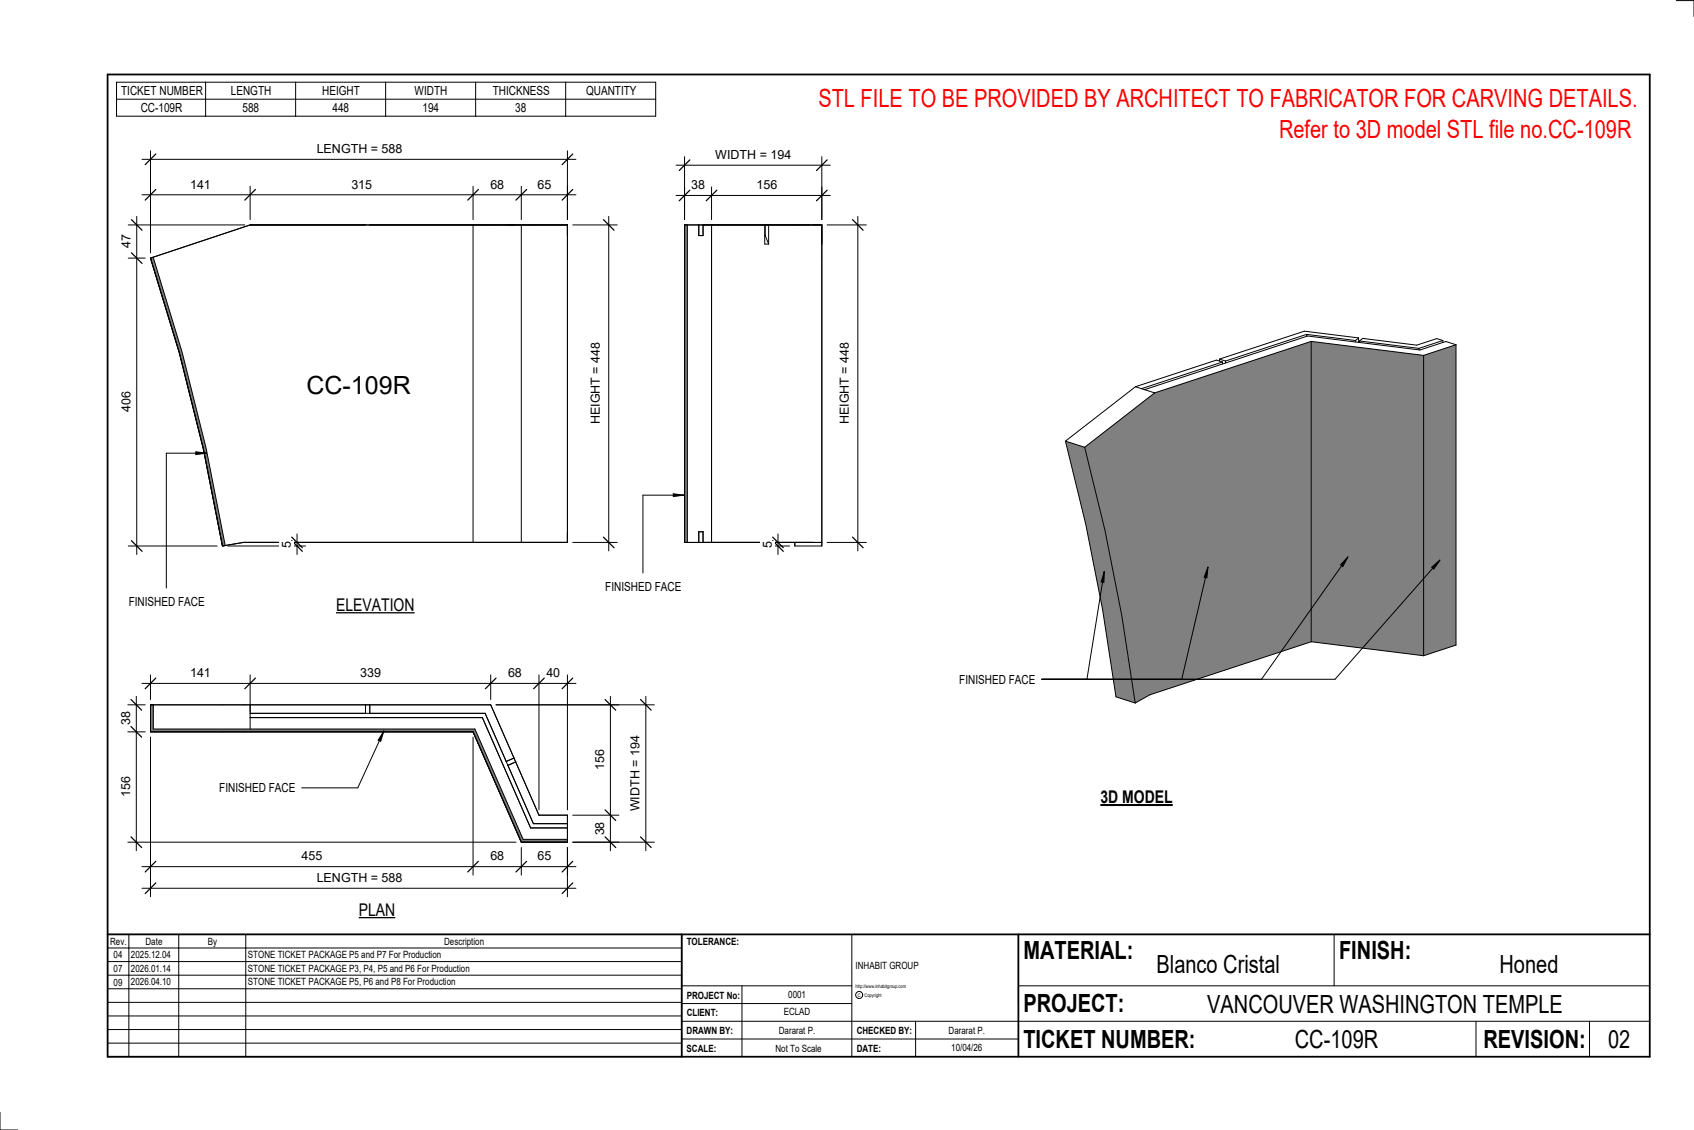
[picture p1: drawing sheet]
<svg xmlns="http://www.w3.org/2000/svg" width="914mm" height="610mm" viewBox="0 0 914 610" stroke-linecap="round" stroke-linejoin="round" font-family="sans-serif">
<path d="M370 121h1v172h-1z" fill="#7c7c7c"/>
<path d="M371 121v172M377 121v6h2v-6M384 121v172M413 127h.1M413 121v11h2M413 121v6M413 127l2 5M415 121v11M444 139v156M377 293v-6h2v6M429 293v2h15M444 293h-74v-172h74v174" fill="none" stroke="#000" stroke-width=".54"/>
<path d="M81 139h2l15 51 13 52 11 52-2 1-10-53-13-52z" fill="#7c7c7c"/>
<path d="M81 139l54-18h171v172h-175l-11 2-10-53-13-52zM83 139l15 51 13 52 11 52M255 121v172M281 121v172" fill="none" stroke="#000" stroke-width=".54"/>
<path d="M81 380h2v13h173l26 60h24v1h-25l-26-59h-174z" fill="#7c7c7c"/>
<path d="M81 380h39M81 395h39M81 380h184l26 60h15v14h-25l-26-59h-174M81 380v15M83 380v13h173l26 60h24M135 385h127l26 59h18M135 387h125l26 60h20M135 380v13M197 380v5M200 380v5M277 409l-4 2M278 411l-4 2" fill="none" stroke="#000" stroke-width=".54"/>
<g fill="#808080">
<path d="M708 184l60 8v162l-60-8z"/>
<path d="M768 192l18-6v162l-18 6z"/>
<path d="M585 241l38-29 85-28v162l-87 29-8 4-7-47-10-46z"/>
<path d="M575 238l10 3 11 45 10 46 7 47-11-3-7-47-9-46z"/>
</g>
<g fill="none" stroke="#000" stroke-width=".54">
<path d="M365 105h83M370 101v17M384 101v17M444 101v17M658 194l4 1M658 194v1M660 195l-44 15M660 195l-3-1-44 15M660 195v1M662 195v1M705 180l27 4M705 180l-43 15"/>
<path d="M705 180v1M708 184l60 8M708 184l-85 28M708 184v162M732 184h.1M733 182l-29-3-46 15M733 182l-1 2M733 182v3M734 184l32 4M734 184v1M766 188v1M768 192v162"/>
<path d="M779 184l-3-1-11 3-29-3-2 1M779 184l-13 4M779 184v1M786 186l-6-2-13 5-61-8-88 29M786 186l-18 6M786 186v162l-18 6M613 209l10 3M613 209l-38 29M623 212l-38 29M575 238l11 45 9 46 7 47 11 3M575 238l10 3M585 241l11 45 10 46 7 47"/>
<path d="M708 346l60 8M708 346l-87 29-8 4"/>
</g>
<path d="M372 103l-5 5M387 103l-6 5M446 103l-5 5" fill="none" stroke="#000" stroke-width=".67"/>
<g fill="#fff">
<path d="M408 96h11v8h-11z"/>
<path d="M373 96h7v8h-7z"/>
</g>
<path d="M365 89h83M370 85v33M444 85v33" fill="none" stroke="#000" stroke-width=".54"/>
<path d="M372 86l-5 6M446 86l-5 6" fill="none" stroke="#000" stroke-width=".67"/>
<path d="M386 80h41v7h-41z" fill="#fff"/>
<path d="M463 117v180M446 121h22M446 293h22" fill="none" stroke="#000" stroke-width=".54"/>
<path d="M460 118l6 6M460 290l6 5" fill="none" stroke="#000" stroke-width=".67"/>
<path d="M452 185h8v44h-8z" fill="#fff"/>
<path d="M415 295h11M415 293h6M420 288v11" fill="none" stroke="#000" stroke-width=".54"/>
<path d="M417 292l6 5M417 290l6 5" fill="none" stroke="#000" stroke-width=".67"/>
<g fill="#fff">
<path d="M411 292h7v3h-7z"/>
<path d="M165 200h57v16h-57z"/>
</g>
<path d="M77 105h234M81 100v36M135 100v18M255 100v18M281 100v18M306 100v18" fill="none" stroke="#000" stroke-width=".54"/>
<path d="M84 102l-6 6M138 102l-6 6M258 102l-6 6M284 102l-5 6M309 102l-6 6" fill="none" stroke="#000" stroke-width=".67"/>
<g fill="#fff">
<path d="M103 96h11v7h-11z"/>
<path d="M190 96h11v7h-11z"/>
<path d="M265 96h7v7h-7z"/>
<path d="M290 96h8v7h-8z"/>
</g>
<path d="M77 86h234M81 81v55M306 81v37" fill="none" stroke="#000" stroke-width=".54"/>
<path d="M84 83l-6 6M309 83l-6 6" fill="none" stroke="#000" stroke-width=".67"/>
<path d="M171 77h46v7h-46z" fill="#fff"/>
<path d="M74 117v182M69 139h9M69 121h63M69 295h48" fill="none" stroke="#000" stroke-width=".54"/>
<path d="M71 118l6 6M71 136l6 6M71 292l6 5" fill="none" stroke="#000" stroke-width=".67"/>
<g fill="#fff">
<path d="M64 127h8v7h-8z"/>
<path d="M64 211h8v11h-8z"/>
</g>
<path d="M123 295h42M156 293h6M160 288v11" fill="none" stroke="#000" stroke-width=".54"/>
<path d="M157 292l6 5M157 290l6 5" fill="none" stroke="#000" stroke-width=".67"/>
<path d="M151 292h8v3h-8z" fill="#fff"/>
<path d="M329 117v180M309 121h24M309 293h24" fill="none" stroke="#000" stroke-width=".54"/>
<path d="M326 118l5 6M326 290l5 5" fill="none" stroke="#000" stroke-width=".67"/>
<path d="M318 185h7v44h-7z" fill="#fff"/>
<path d="M74 376v83M69 380h9M69 395h9M69 454h210" fill="none" stroke="#000" stroke-width=".54"/>
<path d="M71 377l5 6M71 392l5 6M71 451l5 6" fill="none" stroke="#000" stroke-width=".67"/>
<g fill="#fff">
<path d="M64 419h8v11h-8z"/>
<path d="M64 384h8v7h-8z"/>
</g>
<path d="M77 369h234M81 364v13M135 364v20M265 364v13M291 364v73M306 364v73" fill="none" stroke="#000" stroke-width=".54"/>
<path d="M84 366l-6 6M138 366l-6 6M268 366l-6 6M294 366l-6 6M309 366l-6 6" fill="none" stroke="#000" stroke-width=".67"/>
<g fill="#fff">
<path d="M103 359h11v8h-11z"/>
<path d="M194 359h11v8h-11z"/>
<path d="M274 359h8v8h-8z"/>
<path d="M295 359h7v8h-7z"/>
</g>
<path d="M329 376v83M268 380h66M309 440h25M309 454h25" fill="none" stroke="#000" stroke-width=".54"/>
<path d="M327 377l5 6M327 437l5 6M327 451l5 6" fill="none" stroke="#000" stroke-width=".67"/>
<g fill="#fff">
<path d="M320 443h8v8h-8z"/>
<path d="M320 405h8v11h-8z"/>
</g>
<path d="M81 398v74M255 398v74M281 457v15M306 457v15M77 468h234" fill="none" stroke="#000" stroke-width=".54"/>
<path d="M84 465l-6 5M258 465l-6 5M284 465l-5 5M309 465l-6 5" fill="none" stroke="#000" stroke-width=".67"/>
<g fill="#fff">
<path d="M163 458h11v8h-11z"/>
<path d="M265 458h7v8h-7z"/>
<path d="M290 458h8v8h-8z"/>
</g>
<path d="M81 398v86M306 457v27M77 479h234" fill="none" stroke="#000" stroke-width=".54"/>
<path d="M84 476l-6 6M309 476l-6 6" fill="none" stroke="#000" stroke-width=".67"/>
<path d="M171 470h46v7h-46z" fill="#fff"/>
<path d="M349 376v83M268 380h85M309 454h44" fill="none" stroke="#000" stroke-width=".54"/>
<path d="M346 377l5 6M346 451l5 6" fill="none" stroke="#000" stroke-width=".67"/>
<path d="M339 397h8v41h-8z" fill="#fff"/>
<g fill="none" stroke="#000" stroke-width=".54">
<path d="M905 0h9v9M460 504v66M720 504v28M891 504h-341v37M368 532h92M401 532v38M550 532h341M368 551h523M368 541h92M494 551v19M797 551v19M858 551v19"/>
<path d="M368 561h182M0 600v10h10"/>
<circle cx="464" cy="537" r="1.9"/>
</g>
<path d="M58 40h833v530h-833zM58 504h833M368 504v66M550 504v66" fill="none" stroke="#000" stroke-width=".96"/>
<g fill="#fff">
<path d="M652 534h192v15h-192z"/>
<path d="M513 562h17v6h-17z"/>
<path d="M425 533h10v6h-10z"/>
<path d="M423 543h15v6h-15z"/>
<path d="M420 553h20v6h-20z"/>
<path d="M624 513h68v15h-68z"/>
<path d="M809 513h33v15h-33z"/>
<path d="M512 553h20v6h-20z"/>
<path d="M699 553h45v15h-45z"/>
<path d="M442 45h443v16h-443z"/>
<path d="M868 553h12v15h-12z"/>
<path d="M61 512h5v6h-5z"/>
<path d="M61 520h5v6h-5z"/>
<path d="M61 527h5v6h-5z"/>
<path d="M181 321h43v11h-43z"/>
</g>
<path d="M181 331h43" fill="none" stroke="#000" stroke-width=".69" stroke-linecap="butt"/>
<path d="M194 486h19v10h-19z" fill="#fff"/>
<path d="M194 495h19" fill="none" stroke="#000" stroke-width=".69" stroke-linecap="butt"/>
<path d="M594 424h39v12h-39z" fill="#fff"/>
<path d="M594 434h39" fill="none" stroke="#000" stroke-width="1.1" stroke-linecap="butt"/>
<path d="M690 62h192v15h-192z" fill="#fff"/>
<g fill="none" stroke="#000" stroke-width=".54">
<path d="M63 44h291v19h-291zM63 54h291M111 44v19M160 44v19M208 44v19M257 44v19M305 44v19M207 394l-2 6-1-1zM207 394l-14 31h-30M58 504h310v66h-310zM58 519h310M58 511h310"/>
<path d="M70 504v66M96 504v66M133 504v66M58 533h310M58 526h310M58 555h310M58 548h310M58 541h310M58 563h310"/>
</g>
<path d="M207 394l-2 6-1-1z" fill="#000"/>
<path d="M118 421h41v8h-41z" fill="#fff"/>
<path d="M106 244h5l-5 1z" fill="#000"/>
<path d="M106 244h5l-5 1zM111 244h-21v73" fill="none" stroke="#000" stroke-width=".54"/>
<path d="M69 321h41v8h-41z" fill="#fff"/>
<path d="M363 266l6 1-6 1z" fill="#000"/>
<path d="M363 266l6 1-6 1zM369 267h-22v42" fill="none" stroke="#000" stroke-width=".54"/>
<path d="M327 313h40v8h-40z" fill="#fff"/>
<path d="M596 308v6h-2zM596 308l-9 58M652 306l-1 6-1-1zM652 306l-14 60M728 300l-3 6-1-1zM728 300l-47 66M773 306l4-4-3 5zM777 302l-56 64h-159" fill="none" stroke="#000" stroke-width=".54"/>
<path d="M596 308v6h-2zM652 306l-1 6-1-1zM728 300l-3 6-1-1zM773 306l4-4-3 5z" fill="#000"/>
<path d="M518 363h40v7h-40z" fill="#fff"/>
<g font-size="13.5" fill="#f00">
<text x="442" y="58">STL FILE TO BE PROVIDED BY ARCHITECT TO FABRICATOR FOR CARVING DETAILS.</text>
<text x="690" y="75">Refer to 3D model STL file no.CC-109R</text>
</g>
<g font-size="13.5">
<text x="165" y="213">CC-109R</text>
<text x="552" y="517">MATERIAL:</text>
<text x="723" y="517">FINISH:</text>
<text x="624" y="525">Blanco Cristal</text>
<text x="809" y="525">Honed</text>
<text x="552" y="546">PROJECT:</text>
<text x="652" y="546">VANCOUVER WASHINGTON TEMPLE</text>
<text x="552" y="565">TICKET NUMBER:</text>
<text x="699" y="565">CC-109R</text>
<text x="801" y="565">REVISION:</text>
<text x="868" y="565">02</text>
</g>
<g font-size="9.4">
<text x="181" y="330">ELEVATION</text>
<text x="594" y="433">3D MODEL</text>
<text x="194" y="494">PLAN</text>
</g>
<g font-size="6.7">
<text x="65" y="51">TICKET NUMBER</text>
<text x="125" y="51">LENGTH</text>
<text x="174" y="51">HEIGHT</text>
<text x="224" y="51">WIDTH</text>
<text x="266" y="51">THICKNESS</text>
<text x="316" y="51">QUANTITY</text>
<text x="76" y="60">CC-109R</text>
<text x="131" y="60">588</text>
<text x="179" y="60">448</text>
<text x="228" y="60">194</text>
<text x="278" y="60">38</text>
<text x="171" y="83">LENGTH = 588</text>
<text x="386" y="86">WIDTH = 194</text>
<text x="103" y="102">141</text>
<text x="190" y="102">315</text>
<text x="265" y="102">68</text>
<text x="290" y="102">65</text>
<text x="373" y="102">38</text>
<text x="408" y="102">156</text>
<text x="70" y="134" transform="rotate(-90 70 134)">47</text>
<text x="70" y="222" transform="rotate(-90 70 222)">406</text>
<text x="324" y="229" transform="rotate(-90 324 229)">HEIGHT = 448</text>
<text x="458" y="229" transform="rotate(-90 458 229)">HEIGHT = 448</text>
<text x="157" y="295" transform="rotate(-90 157 295)">5</text>
<text x="417" y="295" transform="rotate(-90 417 295)">5</text>
<text x="327" y="319">FINISHED FACE</text>
<text x="69" y="327">FINISHED FACE</text>
<text x="103" y="365">141</text>
<text x="194" y="365">339</text>
<text x="274" y="365">68</text>
<text x="295" y="365">40</text>
<text x="518" y="369">FINISHED FACE</text>
<text x="70" y="391" transform="rotate(-90 70 391)">38</text>
<text x="326" y="416" transform="rotate(-90 326 416)">156</text>
<text x="70" y="430" transform="rotate(-90 70 430)">156</text>
<text x="118" y="427">FINISHED FACE</text>
<text x="345" y="438" transform="rotate(-90 345 438)">WIDTH = 194</text>
<text x="326" y="451" transform="rotate(-90 326 451)">38</text>
<text x="163" y="464">455</text>
<text x="265" y="464">68</text>
<text x="290" y="464">65</text>
<text x="171" y="476">LENGTH = 588</text>
</g>
<g font-size="5.4">
<text x="59" y="510">Rev.</text>
<text x="79" y="510">Date</text>
<text x="112" y="510">By</text>
<text x="240" y="510">Description</text>
<text x="371" y="510">TOLERANCE:</text>
<text x="61" y="517">04</text>
<text x="71" y="517">2025.12.04</text>
<text x="134" y="517">STONE TICKET PACKAGE P5 and P7 For Production</text>
<text x="61" y="525">07</text>
<text x="71" y="524">2026.01.14</text>
<text x="134" y="524">STONE TICKET PACKAGE P3, P4, P5 and P6 For Production</text>
<text x="462" y="523">INHABIT GROUP</text>
<text x="61" y="532">09</text>
<text x="71" y="532">2026.04.10</text>
<text x="134" y="532">STONE TICKET PACKAGE P5, P6 and P8 For Production</text>
<text x="371" y="539">PROJECT No:</text>
<text x="425" y="538">0001</text>
<text x="371" y="548">CLIENT:</text>
<text x="423" y="548">ECLAD</text>
<text x="371" y="558">DRAWN BY:</text>
<text x="420" y="558">Dararat P.</text>
<text x="462" y="558">CHECKED BY:</text>
<text x="512" y="558">Dararat P.</text>
<text x="371" y="567">SCALE:</text>
<text x="419" y="567">Not To Scale</text>
<text x="462" y="567">DATE:</text>
<text x="513" y="567">10/04/26</text>
</g>
<g font-size="2.7">
<text x="462" y="533">http://www.inhabitgroup.com</text>
<text x="463" y="538">C</text>
<text x="467" y="538">Copyright</text>
</g>
</svg>
